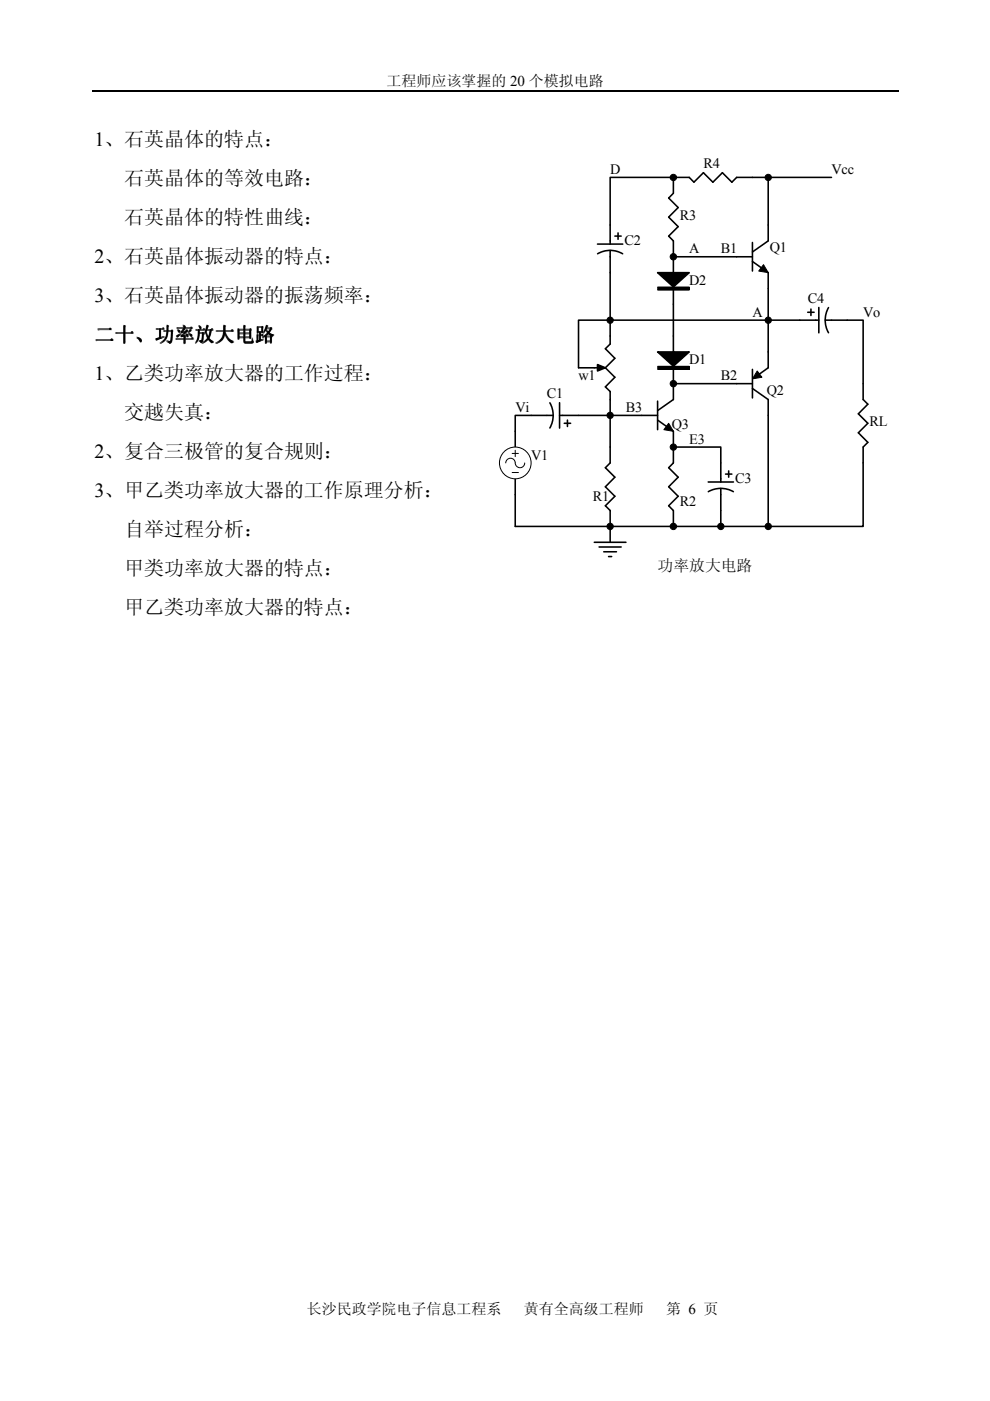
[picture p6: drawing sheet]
<svg xmlns="http://www.w3.org/2000/svg" width="210mm" height="297mm" viewBox="0 0 210 297" stroke-linecap="round" stroke-linejoin="round" font-family="sans-serif">
<path d="M19.5 19.3h171" fill="none" stroke="#000" stroke-width=".25"/>
<path d="M102.6 30.9h87.1v90.8h-87.1z" fill="#fff"/>
<g fill="none" stroke="#000" stroke-width=".34">
<path d="M142.8 37.6h-13.4v14.2M142.8 37.6h3.3l1 1 2-2 2.1 2 2-2 2 2 1-1h6.7v13.5l-3.4 2.3M142.8 37.6v3.4l-1 1 2 2-2 2 2 2-2 2.1 1 1v6.7M162.9 37.6h13.4M126.7 51.8h5.3M126.7 53.8a5.3 5.3 0 0 1 5.3 0M129.4 53.1v14.8h44.2M130.4 50.1h1.3M131 49.4v1.3M139.4 57.8h6.7l-3.3 3zM142.8 54.4h16.7M159.5 55.4l3.4 2.4v16.8"/>
<path d="M159.5 51.4v6.1M122.7 78h5M126.7 77.3l1.7 .7-1.7 .7zM129.4 67.9v5l-1 1 2 2.1-2 2 2 2-2 2 1 1v15.1l-1 1.1 2 2-2 2 2 2-2 2 1 1v3.4M139.4 74.6h6.7l-3.3 3zM142.8 61.2v13.4M142.8 78v6.7l-3.4 2.4M171.3 66.2h1.3M171.9 65.5v1.4M173.6 65.2v5.4M175 67.9h8v16.8l1 1-2 2 2 2-2 2.1 2 2-1 1v16.8h-20.1M175.7 65.2a5.4 5.4 0 0 0 0 5.3"/>
<path d="M109.2 91.4v3.4M112.6 88.1h4.7M116.6 85.4a5.4 5.4 0 0 1 0 5.3M118.6 88.1h20.8M118.6 85.4v5.4M119.6 89.7h1.4M120.3 89.1v1.3M139.4 89.1l3.4 2.3v6.7l-1 1.1 2 2-2 2 2 2-2 2 1 1v3.4M139.4 85v6.1M142.8 94.8h10v7.4M142.8 81.3h13.4M154.5 99.8v1.4"/>
<path d="M162.9 88.1v23.5h-53.7M109.2 101.5v3.4M150.2 102.2h5.3M150.2 104.2a5.4 5.4 0 0 1 5.3 0M152.8 103.5v8.1M153.8 100.5h1.4"/>
</g>
<g fill="#000">
<path d="M139.4 57.8h6.7l-3.3 3zM161.9 56.1l1 1.7-2-.3zM126.7 77.3l1.7 .7-1.7 .7zM139.4 74.6h6.7l-3.3 3zM141.8 89.7l1 1.7-2-.3z"/>
<circle cx="162.9" cy="67.9" r=".67"/>
</g>
<path d="M139.5 77.7h6.6v.6h-6.6zM139.5 60.9h6.6v.6h-6.6z" fill="#000"/>
<g fill="none" stroke="#000" stroke-width=".21">
<path d="M161.9 56.1l1 1.7-2-.3zM139.4 77.7h6.7v.6h-6.7zM139.4 60.9h6.7v.6h-6.7zM141.8 89.7l1 1.7-2-.3z"/>
<circle cx="162.9" cy="67.9" r=".67"/>
</g>
<circle cx="109.2" cy="98.1" r="3.4" fill="#fff"/>
<g fill="none" stroke="#000" stroke-width=".21">
<path d="M160.5 78.7l1 1.3-2 .3zM107.2 98.1a1.01 1.01 0 0 1 1-.9 1.01 1.01 0 0 1 1 .9 1.01 1.01 0 0 0 1 1.1 1.01 1.01 0 0 0 1.1-1.1M108.6 96.1h1.3M109.2 95.5v1.3M108.6 100.2h1.3"/>
<circle cx="142.8" cy="37.6" r=".67"/>
<circle cx="162.9" cy="37.6" r=".67"/>
<circle cx="142.8" cy="54.4" r=".67"/>
<circle cx="129.4" cy="67.9" r=".67"/>
<circle cx="109.2" cy="98.1" r="3.4"/>
<circle cx="129.4" cy="88.1" r=".67"/>
<circle cx="142.8" cy="81.3" r=".67"/>
<circle cx="142.8" cy="94.8" r=".67"/>
<circle cx="129.4" cy="111.6" r=".67"/>
<circle cx="142.8" cy="111.6" r=".67"/>
<circle cx="152.8" cy="111.6" r=".67"/>
<circle cx="162.9" cy="111.6" r=".67"/>
</g>
<path d="M129.4 67.9h-6.7v10.1M159.5 78.3v6.1M162.9 74.6v3.4l-2.4 1.6M112.6 88.1h-3.4v3.3M156.2 81.3h3.3M159.5 82.4l3.4 2.3v3.4M109.2 104.9v6.7M126 115h6.7M127 116h4.7M128 117h2.7M129 118h.7M129.4 111.6v3.4" fill="none" stroke="#000" stroke-width=".34"/>
<g fill="#000">
<path d="M160.5 78.7l1 1.3-2 .3z"/>
<circle cx="142.8" cy="37.6" r=".67"/>
<circle cx="162.9" cy="37.6" r=".67"/>
<circle cx="142.8" cy="54.4" r=".67"/>
<circle cx="129.4" cy="67.9" r=".67"/>
<circle cx="129.4" cy="88.1" r=".67"/>
<circle cx="142.8" cy="81.3" r=".67"/>
<circle cx="142.8" cy="94.8" r=".67"/>
<circle cx="129.4" cy="111.6" r=".67"/>
<circle cx="142.8" cy="111.6" r=".67"/>
<circle cx="152.8" cy="111.6" r=".67"/>
<circle cx="162.9" cy="111.6" r=".67"/>
</g>
<g font-size="4.2">
<text x="20" y="31.1">1、石英晶体的特点：</text>
<text x="26.4" y="39.3">石英晶体的等效电路：</text>
<text x="26.4" y="47.6">石英晶体的特性曲线：</text>
<text x="20" y="55.8">2、石英晶体振动器的特点：</text>
<text x="20" y="64.1">3、石英晶体振动器的振荡频率：</text>
<text x="20.1" y="72.3">二十、功率放大电路</text>
<text x="28.6" y="72.3">、功率放大电路</text>
<text x="20" y="80.6">1、乙类功率放大器的工作过程：</text>
<text x="26.4" y="88.8">交越失真：</text>
<text x="20" y="97.1">2、复合三极管的复合规则：</text>
<text x="20" y="105.3">3、甲乙类功率放大器的工作原理分析：</text>
<text x="26.4" y="113.6">自举过程分析：</text>
<text x="26.4" y="121.9">甲类功率放大器的特点：</text>
<text x="26.4" y="130.1">甲乙类功率放大器的特点：</text>
</g>
<text font-size="3.4" x="139.4" y="121">功功分分桥桥</text>
<g font-size="3.2">
<text x="82" y="18.2">工程师应该掌握的 20 个模拟电路</text>
<text x="65" y="278.6">长沙民政学院电子信息工程系</text>
<text x="111.1" y="278.6">黄有全高级工程师</text>
<text x="141.2" y="278.6">第 6 页</text>
</g>
<g font-size="3">
<text x="149.2" y="35.6">R4</text>
<text x="129.4" y="36.9">D</text>
<text x="176.3" y="36.9">Vcc</text>
<text x="144.1" y="46.7">R3</text>
<text x="132.4" y="52">C2</text>
<text x="146.1" y="53.7">A</text>
<text x="152.8" y="53.7">B1</text>
<text x="163.2" y="53.4">Q1</text>
<text x="146.1" y="60.5">D2</text>
<text x="171.3" y="64.2">C4</text>
<text x="159.6" y="67.2">A</text>
<text x="183" y="67.2">Vo</text>
<text x="146.1" y="77.3">D1</text>
<text x="122.7" y="80.6">w1</text>
<text x="152.8" y="80.6">B2</text>
<text x="162.6" y="83.7">Q2</text>
<text x="109.3" y="87.4">Vi</text>
<text x="116" y="84.3">C1</text>
<text x="132.7" y="87.4">B3</text>
<text x="142.5" y="91.1">Q3</text>
<text x="146.1" y="94.1">E3</text>
<text x="184.4" y="90.4">RL</text>
<text x="112.6" y="97.5">V1</text>
<text x="125.7" y="106.2">R1</text>
<text x="144.1" y="107.2">R2</text>
<text x="155.9" y="102.5">C3</text>
</g>
</svg>
